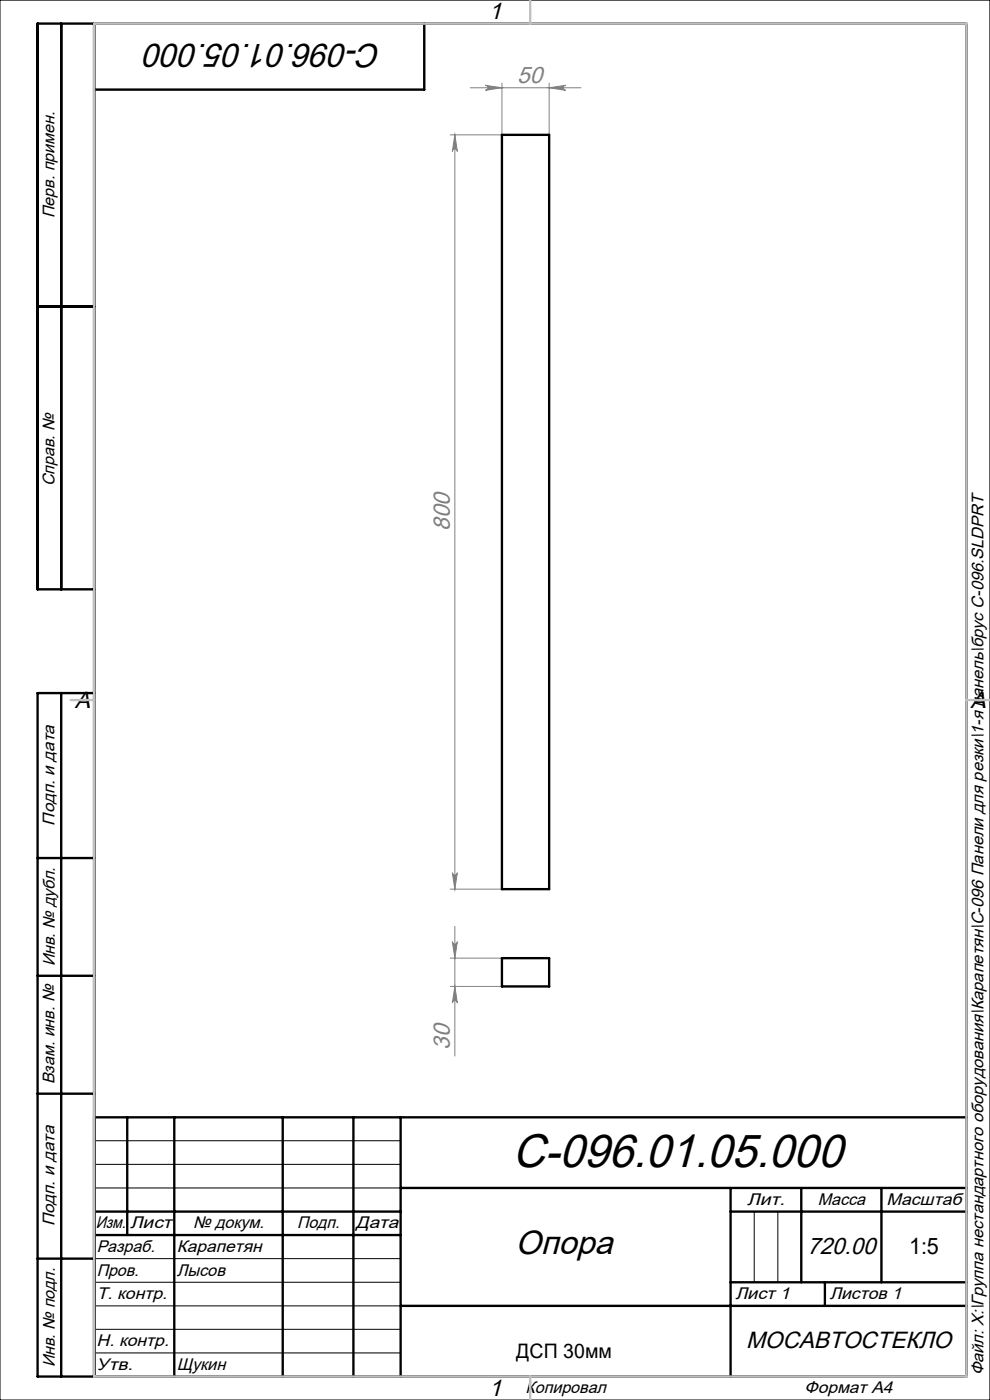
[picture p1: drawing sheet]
<svg xmlns="http://www.w3.org/2000/svg" width="210mm" height="297mm" viewBox="0 0 210 297" stroke-linecap="round" stroke-linejoin="round" font-family="sans-serif">
<g fill="none" stroke="#808080" stroke-width=".21">
<path d="M99.8 18.6h23.4M103 18.1l3.5 .5-3.5 .6a.53 .53 0 0 0 .5-.6 .53 .53 0 0 0-.5-.5zM106.5 17.6v11h-11M116.5 18.6l3.5-.5a.53 .53 0 0 0-.5 .5 .53 .53 0 0 0 .5 .6zM116.5 17.6v11M96.5 28.6v160M96.5 28.6l.5 3.5a.53 .53 0 0 0-.5-.5 .53 .53 0 0 0-.5 .5zM95.5 188.6h11M96 185.1a.53 .53 0 0 0 .5 .5 .53 .53 0 0 0 .5-.5l-.5 3.5zM96 199.8a.53 .53 0 0 0 .5 .5 .53 .53 0 0 0 .5-.5l-.5 3.5zM96.5 196.5v27.5M95.5 203.3h11"/>
<path d="M95.5 209.3h11M96.5 209.3l.5 3.5a.53 .53 0 0 0-.5-.5 .53 .53 0 0 0-.5 .5z"/>
</g>
<path d="M0 0h210v297h-210zM20 242h65M20 247h65M20 252h65M160 257v15M165 257v15M20 267h65M20 272h65M20 277h65M20 282h65M20 287h65" fill="none" stroke="#000" stroke-width=".21"/>
<g fill="none" stroke="#000" stroke-width=".5">
<path d="M13 5v120M20 5v287M90 5v14h-70M8 65h12M20 125h-12v-120h197v287h-197v-145h12M13 147v145M8 182h12M8 207h12M8 232h12M20 237h185M27 237v25M37 237v55"/>
<path d="M60 237v55M75 237v55M85 237v55M20 257h65M85 252h120M155 252v40M155 257h50M170 252v20M187 252v20M8 267h12M20 262h65M85 277h120"/>
<path d="M155 272h50M175 272v5"/>
</g>
<path d="M20 5h185v287h-185zM112.5 0v5M15 148.5h5M205 148.5h5M112.5 292v5" fill="none" stroke="#c0c0c0" stroke-width=".5"/>
<g fill="#808080">
<path d="M116.5 18.6l3.5-.5a.53 .53 0 0 0-.5 .5 .53 .53 0 0 0 .5 .6zM103 18.1l3.5 .5-3.5 .6a.53 .53 0 0 0 .5-.6 .53 .53 0 0 0-.5-.5z"/>
<path d="M96 185.1a.53 .53 0 0 0 .5 .5 .53 .53 0 0 0 .5-.5l-.5 3.5zM96.5 28.6l.5 3.5a.53 .53 0 0 0-.5-.5 .53 .53 0 0 0-.5 .5z"/>
<path d="M96 199.8a.53 .53 0 0 0 .5 .5 .53 .53 0 0 0 .5-.5l-.5 3.5zM96.5 209.3l.5 3.5a.53 .53 0 0 0-.5-.5 .53 .53 0 0 0-.5 .5z"/>
</g>
<path d="M106.5 28.6h10v160h-10zM106.5 203.3h10v6h-10z" fill="none" stroke="#000" stroke-width=".5"/>
<text font-size="10" x="108.7" y="247.6">С-096.01.05.000</text>
<g font-size="7.1">
<text x="80.9" y="9.3" transform="rotate(-180 80.9 9.3)">С-096.01.05.000</text>
<text x="109.4" y="266.1">Опора</text>
</g>
<g font-size="5">
<text x="103.7" y="4.1">1</text>
<text x="15.9" y="150.1">A</text>
<text x="205.9" y="150.1">A</text>
<text x="171.3" y="266">720.00</text>
<text x="158.3" y="286">МОСАВТОСТЕКЛО</text>
<text x="103.7" y="296.1">1</text>
</g>
<g font-size="5" fill="#808080">
<text x="109.7" y="17.5">50</text>
<text x="95.4" y="112.6" transform="rotate(-90 95.4 112.6)">800</text>
<text x="95.4" y="222.7" transform="rotate(-90 95.4 222.7)">30</text>
</g>
<text font-size="4.8" x="192.8" y="266">1:5</text>
<text font-size="4.2" x="109.5" y="288.1">ДСП 30мм</text>
<g font-size="3.6">
<text x="11.6" y="46.3" transform="rotate(-90 11.6 46.3)">Перв. примен.</text>
<text x="11.6" y="103.2" transform="rotate(-90 11.6 103.2)">Справ. №</text>
<text x="11.6" y="175.1" transform="rotate(-90 11.6 175.1)">Подп. и дата</text>
<text x="11.6" y="205" transform="rotate(-90 11.6 205)">Инв. № дубл.</text>
<text x="11.6" y="230" transform="rotate(-90 11.6 230)">Взам. инв. №</text>
<text x="158.5" y="255.6">Лит.</text>
<text x="173.5" y="255.6">Масса</text>
<text x="188.1" y="255.6">Масштаб</text>
<text x="11.6" y="260.1" transform="rotate(-90 11.6 260.1)">Подп. и дата</text>
<text x="20.3" y="260.6">Изм.</text>
<text x="27.6" y="260.6">Лист</text>
<text x="41" y="260.6">№ докум.</text>
<text x="63" y="260.6">Подп.</text>
<text x="75.5" y="260.6">Дата</text>
<text x="20.5" y="265.6">Разраб.</text>
<text x="37.5" y="265.6">Карапетян</text>
<text x="20.5" y="275.6">Т. контр.</text>
<text x="20.5" y="270.6">Пров.</text>
<text x="37.5" y="270.6">Лысов</text>
<text x="156" y="275.6">Лист 1</text>
<text x="176" y="275.6">Листов 1</text>
<text x="20.5" y="285.6">Н. контр.</text>
<text x="11.6" y="290" transform="rotate(-90 11.6 290)">Инв. № подл.</text>
<text x="20.5" y="290.6">Утв.</text>
<text x="37.5" y="290.6">Щукин</text>
<text x="208.6" y="291.8" transform="rotate(-90 208.6 291.8)">Файл: X:\Группа нестандартного оборудования\Карапетян\С-096 Панели для резки\1-я панель\брус С-096.SLDPRT</text>
<text x="111.5" y="295.6">Копировал</text>
<text x="170.7" y="295.6">Формат А4</text>
</g>
</svg>
